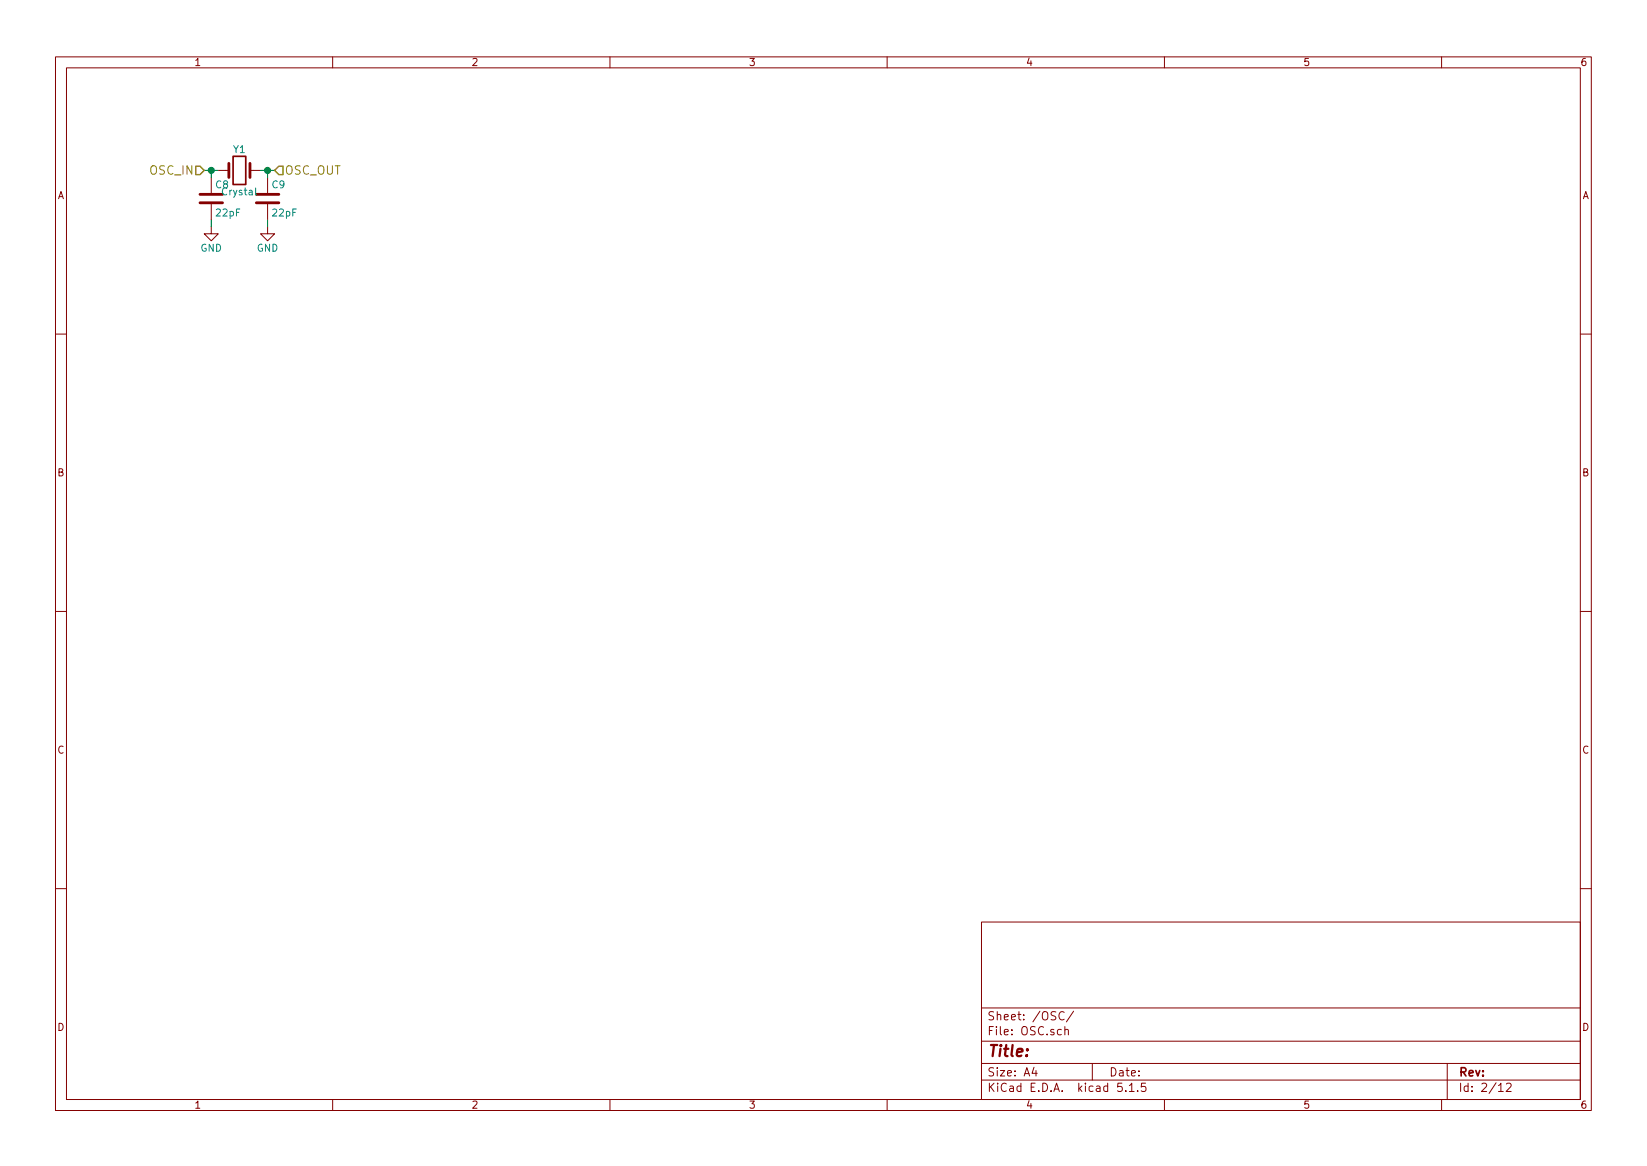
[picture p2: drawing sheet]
EESchema Schematic File Version 4
LIBS:bldc-controller-cache
EELAYER 29 0
EELAYER END
$Descr A4 11693 8268
encoding utf-8
Sheet 2 12
Title ""
Date ""
Rev ""
Comp ""
Comment1 ""
Comment2 ""
Comment3 ""
Comment4 ""
$EndDescr
$Comp
L bldc-controller-rescue:Crystal Y1
U 1 1
P 1700 1200
F 0 "Y1" H 1700 1350 50  0000 C CNN
F 1 "Crystal" H 1700 1050 50  0000 C CNN
F 2 "Crystal:Crystal_SMD_5032-2Pin_5.0x3.2mm" H 1700 1200 50  0001 C CNN
F 3 "" H 1700 1200 50  0000 C CNN
	1    1700 1200
	1    0    0    -1  
$EndComp
Text HLabel 1450 1200 0    60   Input ~ 0
OSC_IN
Text HLabel 1950 1200 2    60   Input ~ 0
OSC_OUT
$Comp
L bldc-controller-rescue:C C8
U 1 1
P 1500 1400
AR Path="/57827D8E" Ref="C8"  Part="1" 
AR Path="/578E3EDC/57827D8E" Ref="C8"  Part="1" 
F 0 "C8" H 1525 1500 50  0000 L CNN
F 1 "22pF" H 1525 1300 50  0000 L CNN
F 2 "Capacitor_SMD:C_0603_1608Metric" H 1538 1250 50  0001 C CNN
F 3 "" H 1500 1400 50  0000 C CNN
	1    1500 1400
	1    0    0    -1  
$EndComp
$Comp
L bldc-controller-rescue:C C9
U 1 1
P 1900 1400
AR Path="/57827DBA" Ref="C9"  Part="1" 
AR Path="/578E3EDC/57827DBA" Ref="C9"  Part="1" 
F 0 "C9" H 1925 1500 50  0000 L CNN
F 1 "22pF" H 1925 1300 50  0000 L CNN
F 2 "Capacitor_SMD:C_0603_1608Metric" H 1938 1250 50  0001 C CNN
F 3 "" H 1900 1400 50  0000 C CNN
	1    1900 1400
	1    0    0    -1  
$EndComp
Wire Wire Line
	1950 1200 1900 1200
Wire Wire Line
	1900 1250 1900 1200
Connection ~ 1900 1200
Wire Wire Line
	1550 1200 1500 1200
Wire Wire Line
	1500 1250 1500 1200
Connection ~ 1500 1200
$Comp
L bldc-controller-rescue:GND #PWR014
U 1 1
P 1500 1600
F 0 "#PWR014" H 1500 1350 50  0001 C CNN
F 1 "GND" H 1500 1450 50  0000 C CNN
F 2 "" H 1500 1600 50  0000 C CNN
F 3 "" H 1500 1600 50  0000 C CNN
	1    1500 1600
	1    0    0    -1  
$EndComp
$Comp
L bldc-controller-rescue:GND #PWR015
U 1 1
P 1900 1600
F 0 "#PWR015" H 1900 1350 50  0001 C CNN
F 1 "GND" H 1900 1450 50  0000 C CNN
F 2 "" H 1900 1600 50  0000 C CNN
F 3 "" H 1900 1600 50  0000 C CNN
	1    1900 1600
	1    0    0    -1  
$EndComp
Wire Wire Line
	1900 1550 1900 1600
Wire Wire Line
	1500 1600 1500 1550
Wire Wire Line
	1900 1200 1850 1200
Wire Wire Line
	1500 1200 1450 1200
$EndSCHEMATC
